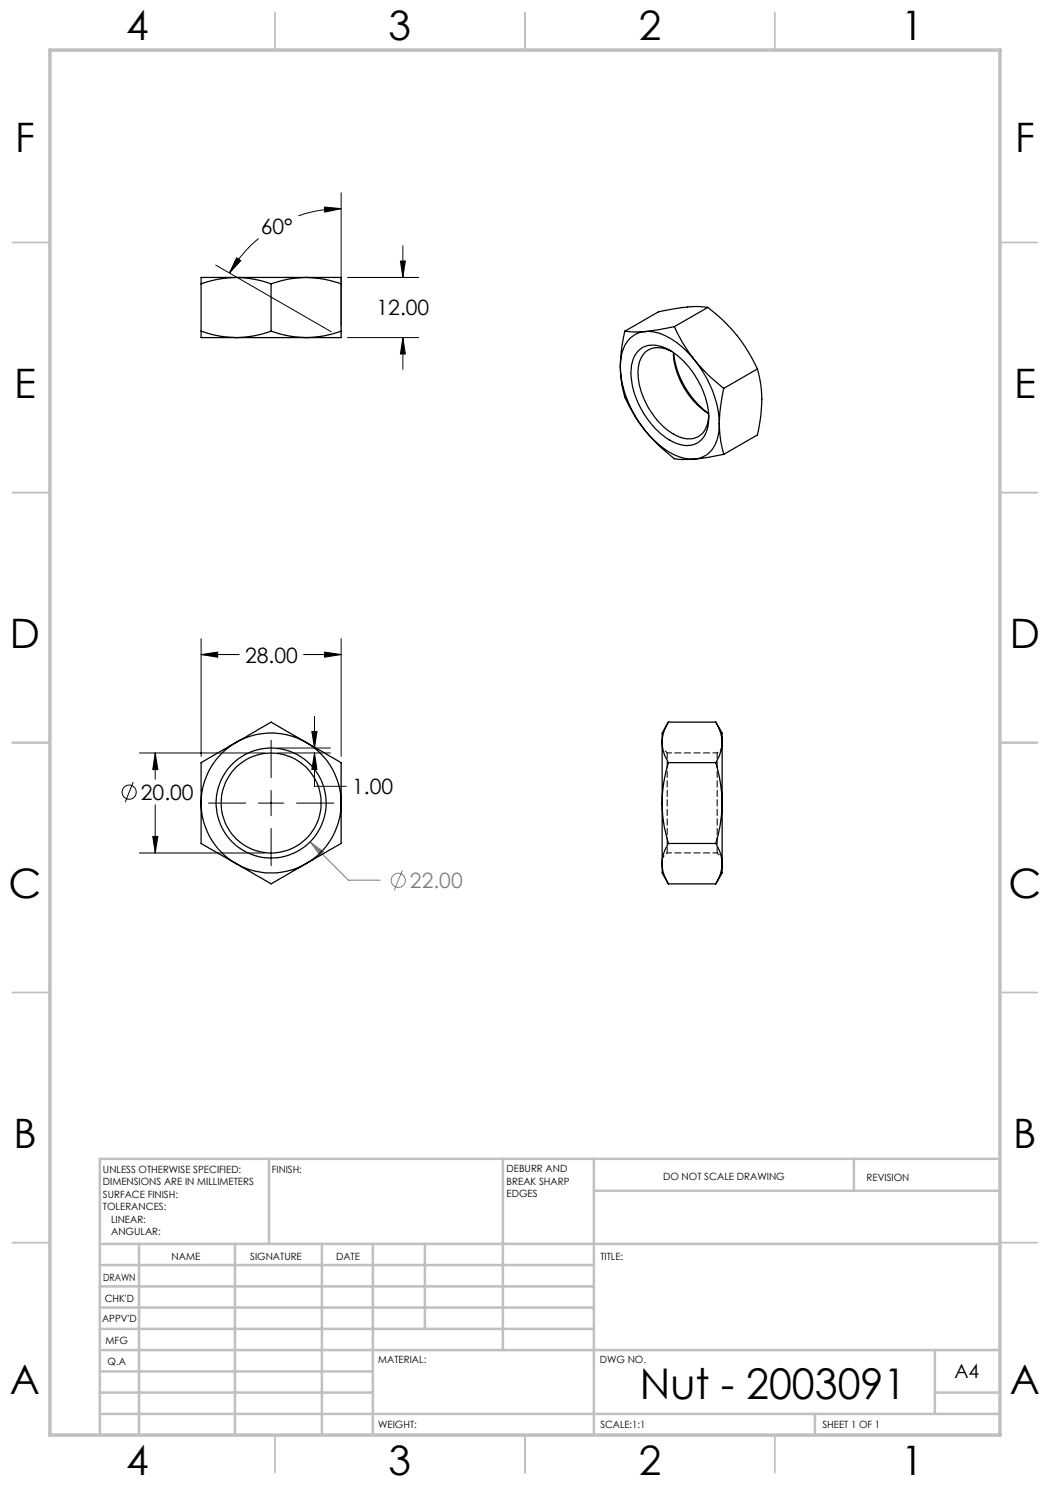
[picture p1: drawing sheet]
<svg xmlns="http://www.w3.org/2000/svg" width="210mm" height="297mm" viewBox="0 0 210 297" stroke-linecap="round" stroke-linejoin="round" font-family="sans-serif">
<g fill="none" stroke="#000" stroke-width=".2">
<path d="M68.2 38.6v26.6M43.1 53l23.2 13.4M47.3 51.6l.9 .5-2.3 2.5zM51.7 47.7a26.5 26.5 0 0 0-5.8 6.9M64.9 41.4l3.3 .3-3.3 .7zM68.2 41.7a25 25 0 0 0-8.5 1.5M69.5 55.5h14.2M80.1 52.2h1l-.5 3.3zM80.6 49.1v6.4M69.5 67.5h14.2M80.6 67.5l.5 3.3h-1zM80.6 67.5v6.4"/>
<path d="M40.2 130.9l3.3-.5v1zM40.2 127.7v23.6M40.2 130.9h7.6M60.7 130.9h7.5M64.9 130.4l3.3 .5-3.3 .5zM68.2 127.7v23.6M26.6 156.4l-1.6 4M27.9 150.6h25.1M31 150.6l.6 3.3h-1zM31 150.6v5.3M54.2 148.1v7.4M54.2 158.1v5.1"/>
<path d="M55.5 150.6h10.6M55.5 149.6h10.6M62.4 146.3h1l-.5 3.3zM62.9 150.6l.5 3.3h-1zM62.9 150.6v6.7h6.4M62.9 143.3v6.3M27.9 170.6h25.1M30.6 167.3h1l-.6 3.3zM31 161v9.6M41.7 160.6h7.4M51.7 160.6h5.1M54.2 165.7v7.4"/>
<path d="M59.3 160.6h7.5"/>
<circle cx="25.8" cy="158.4" r="1.4"/>
</g>
<g fill="none" stroke="#808080" stroke-width=".2">
<path d="M62 168.4l2.7 2-.7 .7zM62 168.4l7.7 7.6h6.3M80.5 174.1l-1.7 4"/>
<circle cx="79.7" cy="176.1" r="1.41"/>
</g>
<g fill="none" stroke="#c0c0c0" stroke-width=".35">
<path d="M55 2.5v7.5M105 2.5v7.5M155 2.5v7.5M2.5 48.5h7.5M200 48.5h7.5M2.5 98.5h7.5M200 98.5h7.5M2.5 148.5h7.5M200 148.5h7.5M2.5 198.5h7.5M200 198.5h7.5M2.5 248.5h7.5"/>
<path d="M200 248.5h7.5M55 287v7.5M105 287v7.5M155 287v7.5"/>
</g>
<g fill="none" stroke="#c0c0c0" stroke-width=".5">
<path d="M53.8 231.8v17M100.6 231.8v38.2M118.8 231.8v55.2M118.8 238.2h81.2M170.8 231.8v6.4M200 231.8h-180v55.2M20 248.8h180M20 257.3h98.8M20 253h98.8M27.8 248.8v38.2M47 248.8v38.2M64.4 248.8v38.2"/>
<path d="M74.6 248.8v38.2M85 248.8v17M20 265.8h98.8M20 261.5h98.8M20 278.5h54.6M20 274.3h54.6M20 270h180M187 278.5h13M187 270v12.8M20 282.8h180M163 282.8v4.2"/>
</g>
<path d="M10 10h190v277h-190z" fill="none" stroke="#c0c0c0" stroke-width=".7"/>
<path d="M40.2 130.9l3.3-.5v1zM64.9 130.4l3.3 .5-3.3 .5zM30.6 167.3h1l-.6 3.3zM31 150.6l.6 3.3h-1zM62.4 146.3h1l-.5 3.3zM62.9 150.6l.5 3.3h-1zM80.1 52.2h1l-.5 3.3zM80.6 67.5l.5 3.3h-1zM64.9 41.4l3.3 .3-3.3 .7zM47.3 51.6l.9 .5-2.3 2.5z" fill="#000"/>
<path d="M62 168.4l2.7 2-.7 .7z" fill="#808080"/>
<g fill="none" stroke="#000" stroke-width=".25">
<path d="M40.2 56.8v9.4M47.2 55.5l3.6 .3 3.4 1M47.2 55.5h14M47.2 55.5l-3.7 .4-3.3 .9M47.2 55.5h-7v1.3M54.2 56.8v9.4M61.2 55.5a21.9 21.9 0 0 0-7 1.3M61.2 55.5l3.6 .3 3.4 1M61.2 55.5h7v1.3M68.2 56.8v9.4M40.2 66.2a21.9 21.9 0 0 0 7 1.3M40.2 66.2v1.3h7"/>
<path d="M47.2 67.5h14M54.2 66.2a21.9 21.9 0 0 0 7 1.3M54.2 66.2l-3.4 1-3.6 .3M68.2 66.2l-3.4 1-3.6 .3M68.2 66.2v1.3h-7M124.1 73.3a22 22 0 0 0 4.9 12.8M124.1 73.3a22.8 22.8 0 0 0 .9 6.1l2.2 4.3 1.8 2.4M125 66.2l1.6 .2 2.4-.1M125 66.2l-.8 4.1-.1 3M127.5 70.3a4.7 4.7 0 0 1 5.8-.6 17.1 17.1 0 0 1 8.4 14.2 4.9 4.9 0 0 1-3.1 5.1 7.3 7.3 0 0 1-6.3-2.1 16.7 16.7 0 0 1-6-13.3 5.6 5.6 0 0 1 1.2-3.3zM129 66.3a5.2 5.2 0 0 0-4.6 4.5l-.3 2.5M129 66.3a10.2 10.2 0 0 1 7.3 3l2.6 2.7"/>
<path d="M134.3 70.3a4.1 4.1 0 0 0-6.1 1.3 10.8 10.8 0 0 0 1 9.1 12.5 12.5 0 0 0 7.8 7 3.9 3.9 0 0 0 4.7-3.9v-.7M134.7 70.5a15.8 15.8 0 0 0 7 12.2 17.9 17.9 0 0 1-7-12.1M134.9 65.3a33.7 33.7 0 0 0 4 6.7M134.9 65.3l-5.9 1M138.9 72l2.8 3 3 2.7M138.9 72a21.2 21.2 0 0 1 5 12.8M141.6 61.5a31.4 31.4 0 0 1 9.9 12.3M141.6 61.5a27.8 27.8 0 0 0-9.9 .9l-6.7 3.8M141.6 61.5l-6.7 3.8M144.7 77.7l-.6 3.6-.2 3.5M151.5 73.8a25 25 0 0 1 0 13.2l-6.8 3.9M151.5 73.8l-6.8 3.9"/>
<path d="M129 86.1a14.6 14.6 0 0 0 8.7 5.7h1.2M129 86.1a38 38 0 0 0 5.9 5.7l1.3 .1 2.7-.1M143.9 84.8a7.1 7.1 0 0 1-2.8 6.3l-1 .5-1.2 .2M143.9 84.8l.3 3.7 .5 2.4M144.7 90.9l-5.8 .9M47.2 148.5a14 14 0 0 1 14 0M47.2 148.5l7-4.1 7 4.1M47.2 148.5a13.9 13.9 0 0 0-7 12.1M47.2 148.5l-7 4v8.1M61.2 148.5a13.9 13.9 0 0 1 7 12.1M61.2 148.5l7 4v8.1M132.4 148.5l.4 2 .9 2"/>
<path d="M132.4 148.5v12.1M133.7 152.5a28.1 28.1 0 0 0-1.3 8.1M133.7 144.4a7.6 7.6 0 0 0-1.3 4.1M133.7 144.4l-1.3 2.2v1.9M133.7 152.5h9.5M133.7 144.4h9.5M143.2 152.5a29.8 29.8 0 0 1 1.2 8.1M143.2 144.4a8.2 8.2 0 0 1 1.2 4.1M143.2 144.4l1.2 2.2v1.9M144.4 148.5l-.3 2-.9 2M144.4 148.5v12.1M40.2 160.6v8.1l7 4"/>
<path d="M40.2 160.6a13.9 13.9 0 0 0 7 12.1M47.2 172.7a14 14 0 0 0 14 0M47.2 172.7l7 4.1 7-4.1M68.2 160.6a13.9 13.9 0 0 1-7 12.1M68.2 160.6v8.1l-7 4M132.4 160.6l.1 2.5 .4 2.3 .8 3.3M132.4 172.7l.4 2.1 .9 2M132.4 160.6v12.1M132.4 172.7v1.9l1.3 2.2M133.7 168.7a7.4 7.4 0 0 0-1.3 4M133.7 168.7h9.5M133.7 176.8h9.5"/>
<path d="M143.2 168.7a7.9 7.9 0 0 1 1.2 4M144.4 160.6l-.4 4.8-.8 3.3M144.4 172.7l-.3 2.1-.9 2M144.4 160.6v12.1M144.4 172.7v1.9l-1.2 2.2"/>
<circle cx="54.2" cy="160.6" r="11"/>
<circle cx="54.2" cy="160.6" r="10"/>
</g>
<path d="M143.4 150.6v20M133.4 170.6v-20" fill="none" stroke="#000" stroke-width=".2" stroke-dasharray="1.3 .6" stroke-dashoffset=".2"/>
<path d="M133.4 150.6l-1-1M144.4 149.6l-1 1M132.4 171.6l1-1M143.4 170.6l1 1" fill="none" stroke="#000" stroke-width=".2" stroke-dasharray="1.3 .6" stroke-dashoffset=".7"/>
<path d="M143.4 150.6h-10M133.4 170.6h10" fill="none" stroke="#000" stroke-width=".2" stroke-dasharray="1.3 .6" stroke-dashoffset=".4"/>
<text font-size="8.5" x="128" y="279.7">Nut - 2003091</text>
<g font-size="8.1">
<text x="25.2" y="8">4</text>
<text x="77.7" y="8">3</text>
<text x="127.7" y="8">2</text>
<text x="180.2" y="8">1</text>
<text x="3" y="30.4">F</text>
<text x="203" y="30.4">F</text>
<text x="2.8" y="79.6">E</text>
<text x="202.8" y="79.6">E</text>
<text x="2" y="129.6">D</text>
<text x="202" y="129.6">D</text>
<text x="1.7" y="179.6">C</text>
<text x="201.7" y="179.6">C</text>
<text x="2.7" y="229.6">B</text>
<text x="202.7" y="229.6">B</text>
<text x="2" y="278.9">A</text>
<text x="202" y="278.9">A</text>
<text x="25.2" y="295">4</text>
<text x="77.7" y="295">3</text>
<text x="127.7" y="295">2</text>
<text x="180.2" y="295">1</text>
</g>
<g font-size="4.2">
<text x="52.2" y="46.7">60°</text>
<text x="75.3" y="63.1">12.00</text>
<text x="49" y="132.5">28.00</text>
<text x="28.2" y="160">20.00</text>
<text x="70.4" y="158.9">1.00</text>
</g>
<text font-size="4.2" fill="#808080" x="82" y="177.6">22.00</text>
<text font-size="3.9" x="190.9" y="275.5">A4</text>
<g font-size="2">
<text x="20.6" y="234.6">UNLESS OTHERWISE SPECIFIED:</text>
<text x="20.6" y="237.1">DIMENSIONS ARE IN MILLIMETERS</text>
<text x="20.6" y="239.6">SURFACE FINISH:</text>
<text x="54.4" y="234.6">FINISH:</text>
<text x="101.3" y="234.5">DEBURR AND</text>
<text x="101.3" y="237">BREAK SHARP</text>
<text x="101.3" y="239.5">EDGES</text>
<text x="132.6" y="236">DO NOT SCALE DRAWING</text>
<text x="173.3" y="236.2">REVISION</text>
<text x="20.6" y="242.1">TOLERANCES:</text>
<text x="22.2" y="244.6">LINEAR:</text>
<text x="22.2" y="247.1">ANGULAR:</text>
<text x="34.3" y="252">NAME</text>
<text x="50" y="251.9">SIGNATURE</text>
<text x="67.2" y="251.9">DATE</text>
<text x="120.1" y="251.9">TITLE:</text>
<text x="20.6" y="256.1">DRAWN</text>
<text x="20.9" y="260.3">CHK'D</text>
<text x="20.4" y="264.4">APPV'D</text>
<text x="21.1" y="268.8">MFG</text>
<text x="21.5" y="273">Q.A</text>
<text x="75.6" y="272.5">MATERIAL:</text>
<text x="120" y="272.5">DWG NO.</text>
<text x="75.6" y="285.5">WEIGHT:</text>
<text x="120.1" y="285.6">SCALE:1:1</text>
<text x="164.5" y="285.6">SHEET 1 OF 1</text>
</g>
</svg>
